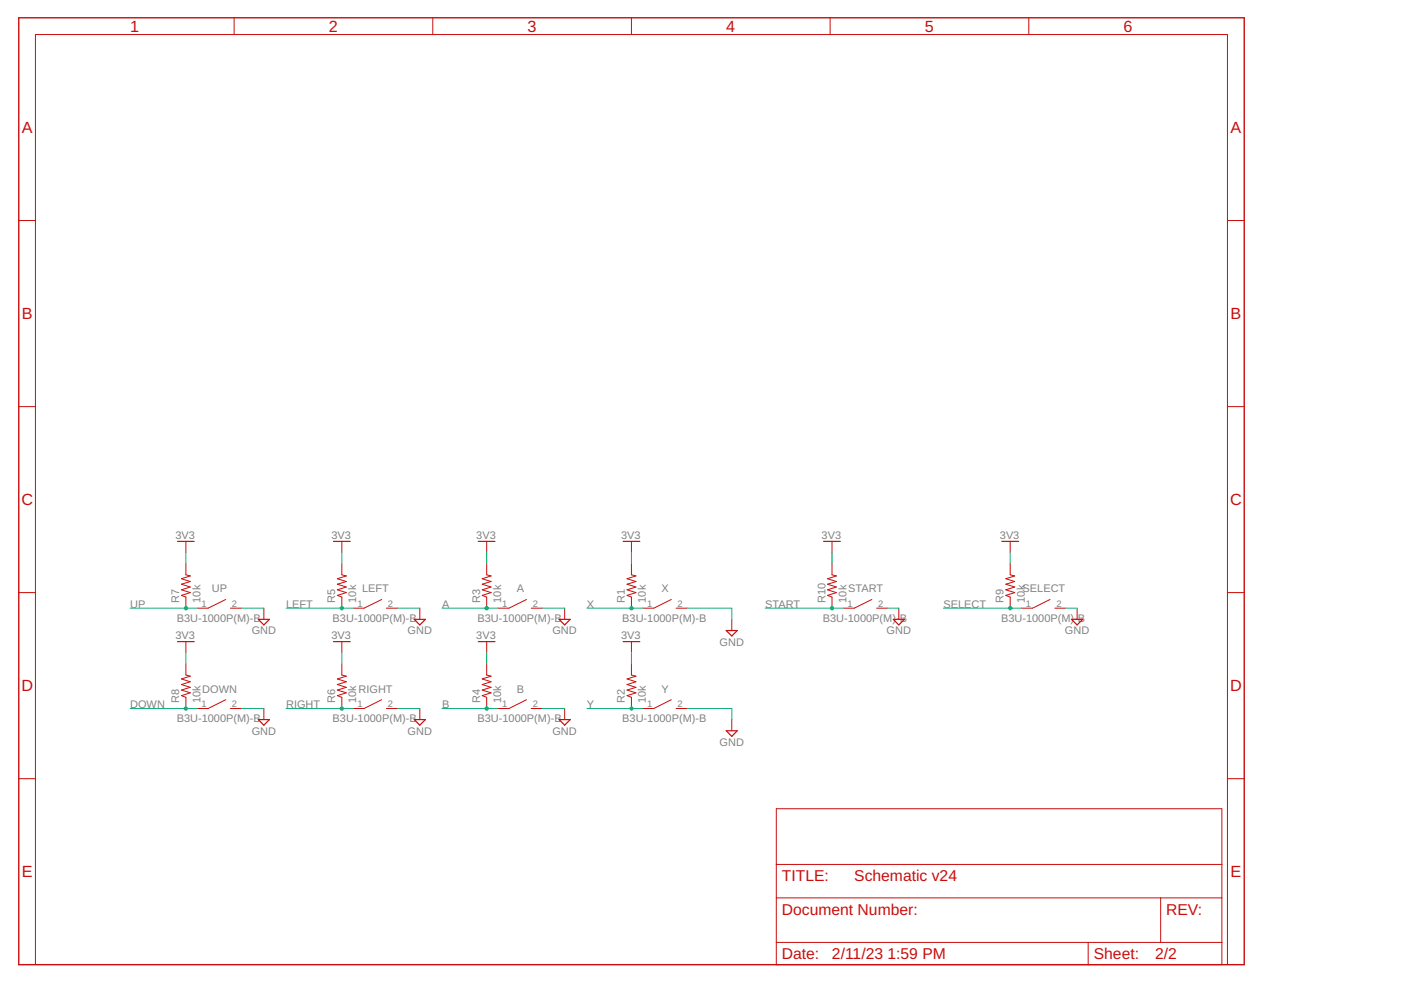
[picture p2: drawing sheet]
<svg xmlns="http://www.w3.org/2000/svg" width="297mm" height="210mm" viewBox="0 0 297 210" stroke-linecap="round" stroke-linejoin="round" font-family="sans-serif">
<g fill="none" stroke="#c90d0c" stroke-width=".21">
<path d="M49.6 3.8v3.5M91.8 3.8v3.5M133.9 3.8v3.5M176 3.8v3.5M218.1 3.8v3.5M4 46.8h3.5M260.2 46.8h3.6M4 86.2h3.5M260.2 86.2h3.6M39.4 119.5v2.4l.9 .2-1.8 .6 1.8 .6-1.8 .6 1.8 .6-1.8 .6 1.8 .5-1.8 .6 .9 .4v2.3M39.4 114.8v2.3M72.5 119.5v2.4l.9 .2-1.9 .6 1.9 .6-1.9 .6 1.9 .6-1.9 .6 1.9 .5-1.9 .6 1 .4v2.3"/>
<path d="M72.5 114.8v2.3M103.2 119.5v2.4l.9 .2-1.9 .6 1.9 .6-1.9 .6 1.9 .6-1.9 .6 1.9 .5-1.9 .6 1 .4v2.3M103.2 114.8v2.3M133.9 119.5v2.4l.9 .2-1.9 .6 1.9 .6-1.9 .6 1.9 .6-1.9 .6 1.9 .5-1.9 .6 1 .4v2.3M133.9 114.8v2.3M176.4 119.5v2.4l.9 .2-1.8 .6 1.8 .6-1.8 .6 1.8 .6-1.8 .6 1.8 .5-1.8 .6 .9 .4v2.3M176.4 114.8v2.3M214.2 119.5v2.4l.9 .2-1.8 .6 1.8 .6-1.8 .6 1.8 .6-1.8 .6 1.8 .5-1.8 .6 .9 .4v2.3M214.2 114.8v2.3M4 125.6h3.5M39.4 136v2.4M47.9 127.1l-3.8 1.8h-2.3"/>
<path d="M48.9 128.9h2.3M55.9 128.9v2.4M72.5 136v2.4M80.9 127.1l-3.7 1.8h-2.4M81.9 128.9h2.4M89 128.9v2.4M103.2 136v2.4M111.6 127.1l-3.7 1.8h-2.4M112.6 128.9h2.4M119.7 128.9v2.4M133.9 136v2.4M142.3 127.1l-3.7 1.8h-2.4"/>
<path d="M143.3 128.9h2.4M155.2 131.3v2.4M184.8 127.1l-3.7 1.8h-2.3M185.8 128.9h2.4M190.6 128.9v2.4M222.6 127.1l-3.7 1.8h-2.3M223.6 128.9h2.4M228.4 128.9v2.4M260.2 125.6h3.6M39.4 140.8v2.3l.9 .3-1.8 .6 1.8 .5-1.8 .6 1.8 .6-1.8 .6 1.8 .6-1.8 .6 .9 .3v2.4M47.9 148.4l-3.8 1.8h-2.3M48.9 150.2h2.3"/>
<path d="M55.9 150.2v2.4M72.5 140.8v2.3l.9 .3-1.9 .6 1.9 .5-1.9 .6 1.9 .6-1.9 .6 1.9 .6-1.9 .6 1 .3v2.4M80.9 148.4l-3.7 1.8h-2.4M81.9 150.2h2.4M89 150.2v2.4M103.2 140.8v2.3l.9 .3-1.9 .6 1.9 .5-1.9 .6 1.9 .6-1.9 .6 1.9 .6-1.9 .6 1 .3v2.4M111.6 148.4l-3.7 1.8h-2.4M112.6 150.2h2.4M119.7 150.2v2.4M133.9 140.8v2.3l.9 .3-1.9 .6 1.9 .5-1.9 .6 1.9 .6-1.9 .6 1.9 .6-1.9 .6 1 .3v2.4M142.3 148.4l-3.7 1.8h-2.4M143.3 150.2h2.4"/>
<path d="M155.2 152.6v2.3M4 165.1h3.5M164.6 171.5h94.5v33h-94.5zM260.2 165.1h3.6M164.6 190.4h94.5M164.6 199.8h94.5M164.6 183.3h94.5M230.7 199.8v4.7M246.1 190.4v9.4M7.5 204.5v-197.2h252.7v197.2"/>
</g>
<g fill="none" stroke="#c90d0c" stroke-width=".25">
<path d="M37.6 114.8h3.6M70.7 114.8h3.6M101.4 114.8h3.5M132.1 114.8h3.6M174.6 114.8h3.6M212.4 114.8h3.6M37.6 136h3.6M54.8 131.3h2.3l-1.2 1.2zM70.7 136h3.6M87.8 131.3h2.4l-1.2 1.2zM101.4 136h3.5M118.5 131.3h2.4l-1.2 1.2z"/>
<path d="M132.1 136h3.6M154 133.7h2.3l-1.1 1.2zM189.4 131.3h2.3l-1.1 1.2zM227.2 131.3h2.4l-1.2 1.2zM54.8 152.6h2.3l-1.2 1.2zM87.8 152.6h2.4l-1.2 1.2zM118.5 152.6h2.4l-1.2 1.2zM154 154.9h2.3l-1.1 1.2z"/>
</g>
<path d="M4 3.8h259.8v200.7h-259.8z" fill="none" stroke="#c90d0c" stroke-width=".3"/>
<g fill="none" stroke="#0dab76" stroke-width=".21">
<path d="M39.4 117.1v2.4M72.5 117.1v2.4M103.2 117.1v2.4M133.9 117.1v2.4M176.4 117.1v2.4M214.2 117.1v2.4M39.4 138.4v2.4M51.2 128.9h4.7M72.5 138.4v2.4M84.3 128.9h4.7M103.2 138.4v2.4M115 128.9h4.7"/>
<path d="M124.4 128.9h11.8M133.9 138.4v2.4M145.7 128.9h9.5v2.4M188.2 128.9h2.4M226 128.9h2.4M51.2 150.2h4.7M84.3 150.2h4.7M115 150.2h4.7M145.7 150.2h9.5v2.4"/>
</g>
<circle cx="133.9" cy="128.9" r=".47" fill="#0dab76"/>
<path d="M133.4 128.9a.47 .47 0 0 1 .9 0 .47 .47 0 0 1-.9 0zM133.4 128.9a.46 .46 0 0 0 .9 0 .46 .46 0 0 0-.9 0z" fill="#0dab76"/>
<path d="M124.4 150.2h11.8" fill="none" stroke="#0dab76" stroke-width=".21"/>
<circle cx="133.9" cy="150.2" r=".47" fill="#0dab76"/>
<path d="M133.4 150.2a.47 .47 0 0 1 .9 0 .47 .47 0 0 1-.9 0zM133.4 150.2a.46 .46 0 0 0 .9 0 .46 .46 0 0 0-.9 0z" fill="#0dab76"/>
<path d="M93.7 128.9h11.8" fill="none" stroke="#0dab76" stroke-width=".21"/>
<circle cx="103.2" cy="128.9" r=".47" fill="#0dab76"/>
<path d="M102.7 128.9a.5 .5 0 0 1 1 0 .5 .5 0 0 1-1 0zM102.7 128.9a.5 .5 0 0 0 1 0 .5 .5 0 0 0-1 0z" fill="#0dab76"/>
<path d="M93.7 150.2h11.8" fill="none" stroke="#0dab76" stroke-width=".21"/>
<circle cx="103.2" cy="150.2" r=".47" fill="#0dab76"/>
<path d="M102.7 150.2a.5 .5 0 0 1 1 0 .5 .5 0 0 1-1 0zM102.7 150.2a.5 .5 0 0 0 1 0 .5 .5 0 0 0-1 0z" fill="#0dab76"/>
<path d="M60.7 150.2h14.1" fill="none" stroke="#0dab76" stroke-width=".21"/>
<circle cx="72.5" cy="150.2" r=".47" fill="#0dab76"/>
<path d="M72 150.2a.47 .47 0 0 1 .9 0 .47 .47 0 0 1-.9 0zM72 150.2a.46 .46 0 0 0 .9 0 .46 .46 0 0 0-.9 0z" fill="#0dab76"/>
<path d="M60.7 128.9h14.1" fill="none" stroke="#0dab76" stroke-width=".21"/>
<circle cx="72.5" cy="128.9" r=".47" fill="#0dab76"/>
<path d="M72 128.9a.47 .47 0 0 1 .9 0 .47 .47 0 0 1-.9 0zM72 128.9a.46 .46 0 0 0 .9 0 .46 .46 0 0 0-.9 0z" fill="#0dab76"/>
<path d="M27.6 128.9h14.2" fill="none" stroke="#0dab76" stroke-width=".21"/>
<circle cx="39.4" cy="128.9" r=".47" fill="#0dab76"/>
<path d="M38.9 128.9a.5 .5 0 0 1 1 0 .5 .5 0 0 1-1 0zM38.9 128.9a.5 .5 0 0 0 1 0 .5 .5 0 0 0-1 0z" fill="#0dab76"/>
<path d="M27.6 150.2h14.2" fill="none" stroke="#0dab76" stroke-width=".21"/>
<circle cx="39.4" cy="150.2" r=".47" fill="#0dab76"/>
<path d="M38.9 150.2a.5 .5 0 0 1 1 0 .5 .5 0 0 1-1 0zM38.9 150.2a.5 .5 0 0 0 1 0 .5 .5 0 0 0-1 0z" fill="#0dab76"/>
<path d="M162.2 128.9h16.6" fill="none" stroke="#0dab76" stroke-width=".21"/>
<circle cx="176.4" cy="128.9" r=".47" fill="#0dab76"/>
<path d="M175.9 128.9a.5 .5 0 0 1 1 0 .5 .5 0 0 1-1 0zM175.9 128.9a.5 .5 0 0 0 1 0 .5 .5 0 0 0-1 0z" fill="#0dab76"/>
<path d="M200 128.9h16.6" fill="none" stroke="#0dab76" stroke-width=".21"/>
<circle cx="214.2" cy="128.9" r=".47" fill="#0dab76"/>
<path d="M213.7 128.9a.5 .5 0 0 1 1 0 .5 .5 0 0 1-1 0zM213.7 128.9a.5 .5 0 0 0 1 0 .5 .5 0 0 0-1 0z" fill="#0dab76"/>
<g font-size="3.4" fill="#c90d0c">
<text x="27.6" y="6.8">1</text>
<text x="69.8" y="6.8">2</text>
<text x="111.9" y="6.8">3</text>
<text x="154" y="6.8">4</text>
<text x="196.1" y="6.8">5</text>
<text x="238.2" y="6.8">6</text>
<text x="4.6" y="28.2">A</text>
<text x="260.9" y="28.2">A</text>
<text x="4.6" y="67.7">B</text>
<text x="260.9" y="67.7">B</text>
<text x="4.5" y="107.1">C</text>
<text x="260.8" y="107.1">C</text>
<text x="4.5" y="146.6">D</text>
<text x="260.8" y="146.6">D</text>
<text x="4.6" y="186">E</text>
<text x="260.9" y="186">E</text>
</g>
<g font-size="3.3" fill="#c90d0c">
<text x="165.8" y="186.8">TITLE:</text>
<text x="181.1" y="186.8">Schematic v24</text>
<text x="165.8" y="193.9">Document Number:</text>
<text x="247.3" y="193.9">REV:</text>
<text x="165.8" y="203.4">Date:</text>
<text x="176.4" y="203.4">2/11/23</text>
<text x="188.2" y="203.4">1:59 PM</text>
<text x="231.9" y="203.4">Sheet:</text>
<text x="244.9" y="203.4">2/2</text>
</g>
<g font-size="2.3" fill="#808080">
<text x="37.2" y="114.3">3V3</text>
<text x="70.3" y="114.3">3V3</text>
<text x="101" y="114.3">3V3</text>
<text x="131.7" y="114.3">3V3</text>
<text x="174.2" y="114.3">3V3</text>
<text x="212" y="114.3">3V3</text>
<text x="44.9" y="125.6">UP</text>
<text x="76.8" y="125.6">LEFT</text>
<text x="109.6" y="125.6">A</text>
<text x="140.3" y="125.6">X</text>
<text x="179.9" y="125.6">START</text>
<text x="216.8" y="125.6">SELECT</text>
<text x="27.6" y="129">UP</text>
<text x="37.5" y="131.9">B3U-1000P(M)-B</text>
<text x="38" y="127.8" transform="rotate(-90 38 127.8)">R7</text>
<text x="42.5" y="127.8" transform="rotate(-90 42.5 127.8)">10k</text>
<text x="60.7" y="129">LEFT</text>
<text x="70.5" y="131.9">B3U-1000P(M)-B</text>
<text x="71.1" y="127.8" transform="rotate(-90 71.1 127.8)">R5</text>
<text x="75.5" y="127.8" transform="rotate(-90 75.5 127.8)">10k</text>
<text x="93.7" y="129">A</text>
<text x="101.2" y="131.9">B3U-1000P(M)-B</text>
<text x="101.8" y="127.8" transform="rotate(-90 101.8 127.8)">R3</text>
<text x="106.3" y="127.8" transform="rotate(-90 106.3 127.8)">10k</text>
<text x="124.4" y="129">X</text>
<text x="131.9" y="131.9">B3U-1000P(M)-B</text>
<text x="132.5" y="127.8" transform="rotate(-90 132.5 127.8)">R1</text>
<text x="137" y="127.8" transform="rotate(-90 137 127.8)">10k</text>
<text x="162.2" y="129">START</text>
<text x="174.5" y="131.9">B3U-1000P(M)-B</text>
<text x="175" y="127.8" transform="rotate(-90 175 127.8)">R10</text>
<text x="179.5" y="127.8" transform="rotate(-90 179.5 127.8)">10k</text>
<text x="200" y="129">SELECT</text>
<text x="212.2" y="131.9">B3U-1000P(M)-B</text>
<text x="212.8" y="127.8" transform="rotate(-90 212.8 127.8)">R9</text>
<text x="217.3" y="127.8" transform="rotate(-90 217.3 127.8)">10k</text>
<text x="37.2" y="135.6">3V3</text>
<text x="53.4" y="134.5">GND</text>
<text x="70.3" y="135.6">3V3</text>
<text x="86.4" y="134.5">GND</text>
<text x="101" y="135.6">3V3</text>
<text x="117.1" y="134.5">GND</text>
<text x="131.7" y="135.6">3V3</text>
<text x="152.6" y="136.9">GND</text>
<text x="188" y="134.5">GND</text>
<text x="225.8" y="134.5">GND</text>
<text x="38" y="149" transform="rotate(-90 38 149)">R8</text>
<text x="42.5" y="149" transform="rotate(-90 42.5 149)">10k</text>
<text x="42.9" y="146.9">DOWN</text>
<text x="71.1" y="149" transform="rotate(-90 71.1 149)">R6</text>
<text x="75.5" y="149" transform="rotate(-90 75.5 149)">10k</text>
<text x="76" y="146.9">RIGHT</text>
<text x="101.8" y="149" transform="rotate(-90 101.8 149)">R4</text>
<text x="106.3" y="149" transform="rotate(-90 106.3 149)">10k</text>
<text x="109.6" y="146.9">B</text>
<text x="132.5" y="149" transform="rotate(-90 132.5 149)">R2</text>
<text x="137" y="149" transform="rotate(-90 137 149)">10k</text>
<text x="140.3" y="146.9">Y</text>
<text x="27.6" y="150.2">DOWN</text>
<text x="37.5" y="153.1">B3U-1000P(M)-B</text>
<text x="53.4" y="155.8">GND</text>
<text x="60.7" y="150.2">RIGHT</text>
<text x="70.5" y="153.1">B3U-1000P(M)-B</text>
<text x="86.4" y="155.8">GND</text>
<text x="93.7" y="150.2">B</text>
<text x="101.2" y="153.1">B3U-1000P(M)-B</text>
<text x="117.1" y="155.8">GND</text>
<text x="124.4" y="150.2">Y</text>
<text x="131.9" y="153.1">B3U-1000P(M)-B</text>
<text x="152.6" y="158.1">GND</text>
</g>
<g font-size="2" fill="#808080">
<text x="42.7" y="128.6">1</text>
<text x="49.2" y="128.6">2</text>
<text x="75.8" y="128.6">1</text>
<text x="82.3" y="128.6">2</text>
<text x="106.5" y="128.6">1</text>
<text x="113" y="128.6">2</text>
<text x="137.2" y="128.6">1</text>
<text x="143.7" y="128.6">2</text>
<text x="179.7" y="128.6">1</text>
<text x="186.2" y="128.6">2</text>
<text x="217.5" y="128.6">1</text>
<text x="224" y="128.6">2</text>
<text x="42.7" y="149.9">1</text>
<text x="49.2" y="149.9">2</text>
<text x="75.8" y="149.9">1</text>
<text x="82.3" y="149.9">2</text>
<text x="106.5" y="149.9">1</text>
<text x="113" y="149.9">2</text>
<text x="137.2" y="149.9">1</text>
<text x="143.7" y="149.9">2</text>
</g>
</svg>
